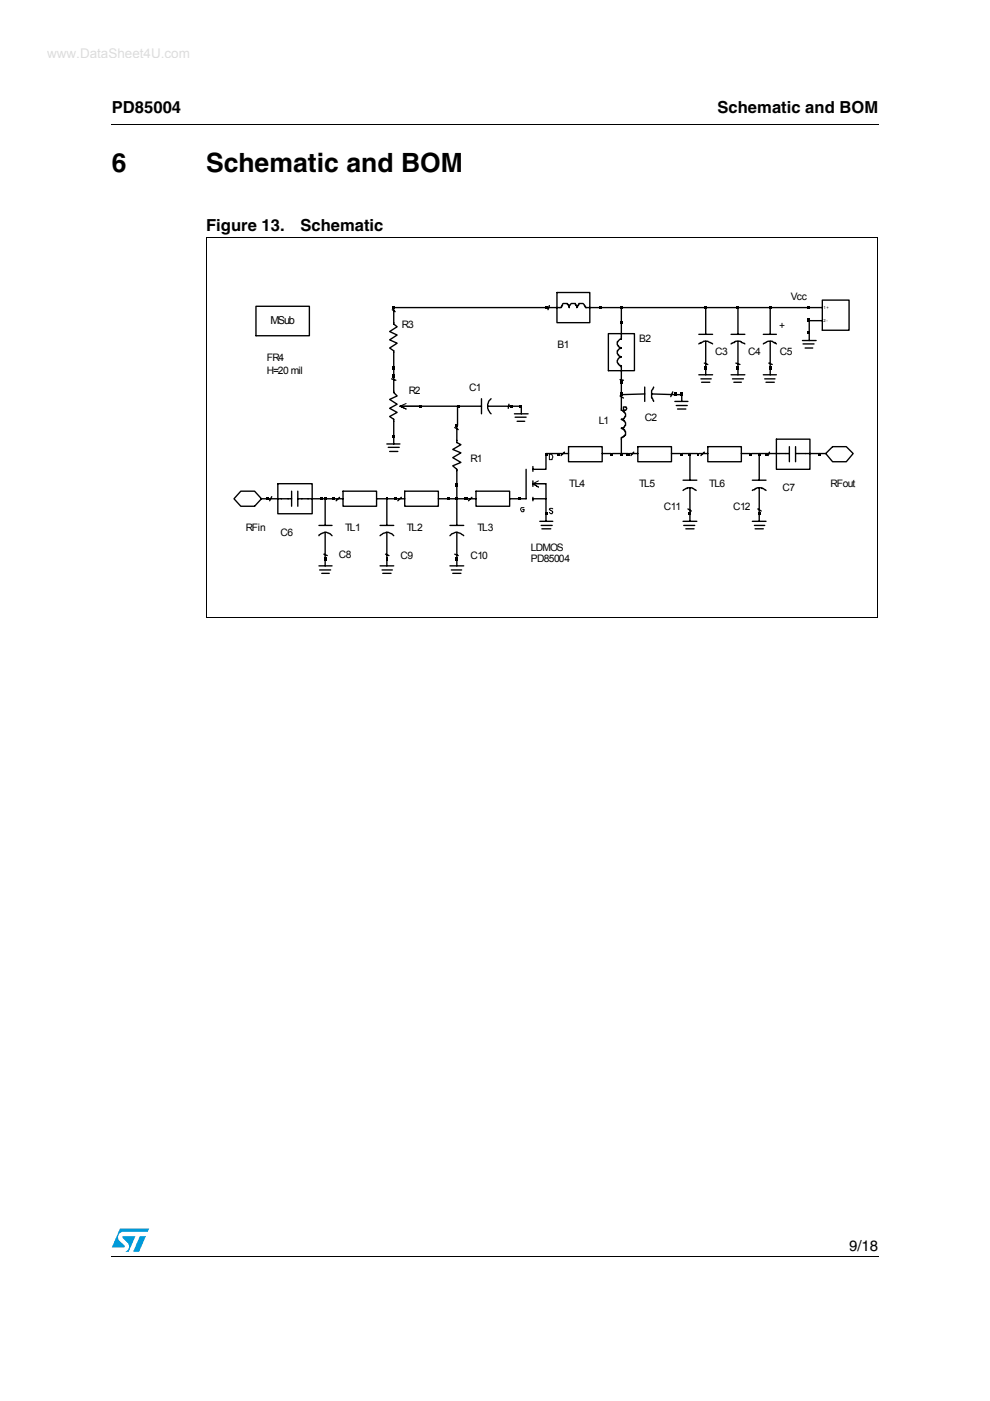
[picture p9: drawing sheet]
<svg xmlns="http://www.w3.org/2000/svg" width="210mm" height="297mm" viewBox="0 0 210 297" stroke-linecap="round" stroke-linejoin="round" font-family="sans-serif">
<g fill="#009ad9">
<path d="M29.7 262.1h1.2l-1.4 3.3h-1.3z"/>
<path d="M25.4 260.5h6.2l-.3 .7h-5.1a1.13 1.13 0 0 0-1.1 .7 1.13 1.13 0 0 0 .3 1.2l1 1v.3l-2.7 .1z"/>
<path d="M26 262.1h2.7l-1.4 3.3h-.7a1.18 1.18 0 0 0 .5-1.9l-1.1-1.1z"/>
</g>
<path d="M23.6 26.2l.1 .2zM23.6 266.3l.1 .1z" fill="#000"/>
<path d="M23.7 26.3h162.6M23.7 266.3h162.6" fill="none" stroke="#000" stroke-width=".21"/>
<g fill="#fff">
<path d="M47.1 58.3h135.7v64.7h-135.7z"/>
<path d="M47.1 58.3h135.5v64.6h-135.5z"/>
</g>
<g fill="none" stroke="#000" stroke-width=".29">
<path d="M54.3 64.9h11.3v6.3h-11.3zM83.2 65.7l.6 .4M116.5 64.8l-.3 .9M118.1 62h7v6.4h-7zM129 70.7h5.5v7.9h-5.5zM131.7 65.2h42.6M148.2 72.9l1-.6h.9l1 .6M148.2 70.9h2.9M148.2 79.5h2.9M149.3 77l.8 .3M149.6 65.2v5.7M149.6 72.3v7.2"/>
<path d="M155 72.9l1-.6h.9l1 .6M155 70.9h2.9M155 79.5h2.9M156 77l.9 .3M156.5 65.2v5.7M156.5 72.3v7.2M161.8 72.9l1.1-.6h.8l.9 .6M161.8 70.9h2.8M161.8 79.5h2.8M163 77l.7 .3M163.3 65.2v5.7M163.3 72.3v7.2"/>
<path d="M170.1 72.2h2.9M170.3 72.9h2.3M170.7 73.8h1.6M174.3 63.6h5.7v6.4h-5.7zM174.3 68h-2.7v4.2M82 94.1h2.8M82.3 94.8h2.3M82.6 95.7h1.7M83 80.3l.9 .3M83.5 94.1v-5.2l-.9-.6 1.6-.9-1.6-.8 1.6-.9-1.6-1 1.6-.8-.7-.7v-8.8l-.9-.6 1.6-1-1.6-.7 1.6-1.1-1.6-.7 1.6-1-.7-.6v-3.5h35.5l.4-.9h.9l.4 .6v.3v-.4l.4-.5h.9v.3l.3 .2v.4l.1-.4 .3-.2v-.3h.9l.3 .5h.1l.2 .4h7.5v6.7h-.2l-.6 .6 .1 .9 .5 .2v.2h.2h-.2l-.6 .6v.6l.6 .7h.2a.9 .9 0 0 0-.8 .7 .9 .9 0 0 0 .6 1v.2h.2v9.4l.5 .1 .4 .6v.6h-.1l-.2 .5-.1 .1h-.5l.5 .1 .4 .6v.6h-.1l-.2 .4-.1 .2h-.5l.5 .1v.2l.3 .1v.3h.1v.7l-.4 .5-.5 .1v3.4M84.8 86.1h12.2l-.1 7.7 .8 .5-1.7 1 1.7 .7-1.7 1 1.7 1-1.7 .8 .9 .7v6.2h-1.8M96.4 90.6l.8 .5"/>
<path d="M97 86.1h5.1M102.1 84.5v3.2M103.4 86.1h7.1v1.6M104.1 84.5l-.6 .8a2.05 2.05 0 0 0 0 1.7l.6 .7M107.9 85.7l-.1 .9M109.1 87.7h2.9M109.2 88.5h2.3M109.6 89.3h1.7M111.5 99.5v6.2h-1.4M113 98.9v1M119.7 95.9l-.7 .7M120.5 96.2h-4.7v3.3h-2.8"/>
<path d="M120.5 94.7h7.2v3.2h-7.2zM127.7 96.2h1.9M129.9 96.2h3.3M131.5 80.5l.7 .1M131.5 83.9l.7 .5M131.7 83.7h.1M132.2 86.3h.6l.1 .3-.3 .4-.4-.1zM133.5 96.2h1.7M134.4 95.9l-.6 .7M135.2 94.7h7.2v3.2h-7.2zM136.7 82.1v3M136.7 83.5l-5 .2"/>
<path d="M138.2 83.5l6.3 .2v1.4M138.6 82.1l-.4 .7v1.6h.1l.3 .7M142.4 96.2h1.9M142.6 83.1l-.4 1M143.1 85.1h2.8M143.4 86h2.3M143.7 86.7h1.7M144.5 96.2h3.4M146.3 96.2v5.6M148.2 96.2h1.9M148.6 80.3h2.2M148.8 81h1.7"/>
<path d="M149.3 95.9l-.7 .7M150.1 94.7h7.1v3.2h-7.1zM155.3 80.3h2.3M155.6 81h1.6M157.2 96.2h1.9M159.4 96.2h8M161 96.2v5.6M162.1 80.3h2.2M162.4 81h1.8M163.2 95.9l-.3 .7M164.6 93.1h7.1v6.4h-7.1zM167.4 94.7v3.2"/>
<path d="M168.7 96.2h6.4M168.7 94.7v3.2M176.5 94.7h2.9l1.5 1.5-1.5 1.7h-2.9l-1.4-1.7zM51.1 104.1h2.9l1.4 1.6-1.4 1.6h-2.9l-1.5-1.6zM55.4 105.7h6.4M57.6 105.3l-.4 .9M58.9 102.6h7.3v6.3h-7.3zM61.8 104.1v3.2M63.1 105.7h7.6M63.1 104.1v3.2M67.6 113.6a1.68 1.68 0 0 1 2.8 0M67.6 111.4h2.8"/>
<path d="M67.6 120h2.8M68.7 117.5l.7 .3M68.9 105.7v5.7M68.9 112.9v7.1M71 105.7h1.7M72 105.5l-.7 .7M72.7 104.1h7.1v3.2h-7.1zM79.8 105.7h2.1M80.6 113.6a1.81 1.81 0 0 1 2.9 0M80.6 111.4h2.9M80.6 120h2.9M81.7 117.5l.8 .3"/>
<path d="M82 112.9v7.1M83.8 105.7h-1.8v5.7M84.1 105.7h1.7M85.1 105.5l-.8 .7M85.8 104.1h7.1v3.2h-7.1zM92.9 105.7h1.9M95.4 113.6a1.64 1.64 0 0 1 2.5-.3l.4 .3M95.4 111.4h2.9M95.4 120h2.9M96.4 117.5l.8 .3M96.9 112.9v7.1M98.9 105.7h-2v5.7"/>
<path d="M99 105.7h1.9M100.1 105.5l-.8 .7M100.9 104.1h7.2v3.2h-7.2zM108.1 105.7h1.8M113 102.6h2.8v7.9M113 105.7h2.8M113 102v1.1M113 105.5v.7M114.4 110.5h2.8M114.7 111.4h2.4M114.9 112.1h1.9M144.8 104l.6-.4h.3v-.2h1l.9 .6"/>
<path d="M144.8 101.8h2.9M144.8 110.5h2.9M145 111.4h2.3M145.4 112.1h1.8M145.9 107.9l.7 .5M146.3 103.4v7.1M159.5 104l1-.6h1v.2h.3l.6 .4M159.5 101.8h2.9M159.5 110.5h2.9M160 111.4h2.1M160.1 112.1h1.7M160.7 107.9l.7 .5"/>
<path d="M161 103.4v7.1M67.8 120.8h2.3M68.2 121.6h1.6M81 120.8h2.2M81.2 121.6h1.7M95.7 120.8h2.2M96 121.6h1.7"/>
</g>
<path d="M43.8 50.3h142.4M43.8 50.2v80.7M186.1 50.3v80.7M86.1 85.6l-1.3 .5 1.3 .6-1.3-.6h4.4M116.5 96.3l.6 .1 .1 .3-.1 .8h-.6zM111.1 107.6h-.6l-.1 .3 .3 .6 .4-.1v-.3h-.3M114.2 102l-1.2 .6 1.2 .7-1.2-.7h2.8M117.2 107.9l-.1-.1-.6 .1 .1 .3 .6 .3-.1 .4h-.3l-.3-.3M43.7 130.9h142.4" fill="none" stroke="#000" stroke-width=".21"/>
<g fill="#000">
<path d="M83.2 77.6h.6v.7h-.6zM83.2 64.9h.6v.6h-.6zM115.6 64.9h.6v.6h-.6zM127 64.9h.5v.6h-.5zM131.5 64.9h.5v.6h-.5zM131.5 68.1h.5v.6h-.5zM149.3 64.9h.6v.6h-.6zM149.3 77.6h.6v.7h-.6zM156.2 64.9h.6v.6h-.6zM156.2 77.6h.6v.7h-.6zM163 64.9h.6v.6h-.6zM163 77.6h.6v.7h-.6z"/>
<path d="M171.3 70.3h.4v.6h-.4zM171.3 64.9h.4v.6h-.4zM171.3 67.5h.4v.8h-.4zM83.2 79.5h.6v.7h-.6zM83.2 92.2h.6v.6h-.6zM88.9 85.9h.6v.5h-.6zM96.6 89.9h.4v.6h-.4zM96.9 85.9h.5v.5h-.5zM108.2 85.9h.6v.5h-.6zM110.1 85.9h.6v.5h-.6zM115.6 96h.6v.6h-.6zM118.1 96h.6v.6h-.6z"/>
<path d="M129.4 96h.6v.6h-.6zM131.5 96h.5v.6h-.5zM131.5 83.2h.5v.7h-.5zM131.5 80.6h.5v.7h-.5zM132.8 96h.7v.6h-.7zM142.9 83.2h.5v.7h-.5zM144.3 83.2h.5v.7h-.5zM144.3 96h.5v.6h-.5zM145.9 96h.5v.6h-.5zM147.7 96h.5v.6h-.5zM158.9 96h.6v.6h-.6zM160.8 96h.5v.6h-.5z"/>
<path d="M162.1 96h.6v.6h-.6zM173.5 96h.6v.6h-.6zM56.6 105.5h.4v.5h-.4zM67.8 105.5h.6v.5h-.6zM68.8 105.5h.4v.5h-.4zM68.8 118.1h.4v.7h-.4zM70.4 105.5h.6v.5h-.6zM81.9 105.5h.4v.5h-.4zM81.9 118.1h.4v.7h-.4zM83.5 105.5h.6v.5h-.6zM94.8 105.5h.6v.5h-.6zM96.6 105.5h.4v.5h-.4z"/>
<path d="M96.6 118.1h.4v.7h-.4zM96.6 102.6h.4v.7h-.4zM98.4 105.5h.8v.5h-.8zM109.9 105.5h.6v.5h-.6zM115.6 108.6h.6v.6h-.6zM145.9 108.6h.5v.6h-.5zM160.8 108.6h.5v.6h-.5z"/>
</g>
<g font-size="5.6">
<text x="23.7" y="36.4">6</text>
<text x="43.7" y="36.4">Schematic and BOM</text>
</g>
<g font-size="3.5">
<text x="23.7" y="23.9">PD85004</text>
<text x="152.1" y="23.9">Schematic and BOM</text>
<text x="43.7" y="49.1">Figure 13.</text>
<text x="63.7" y="49.1">Schematic</text>
</g>
<text font-size="3.2" x="180" y="265.1">9/18</text>
<text font-size="2.3" x="57.3" y="68.6">MSub</text>
<g font-size="2.2">
<text x="167.7" y="63.6">Vcc</text>
<text x="85.2" y="69.5">R3</text>
<text x="165.2" y="69.8">+</text>
<text x="56.6" y="76.5">FR4</text>
<text x="118.2" y="73.7">B1</text>
<text x="135.5" y="72.6">B2</text>
<text x="151.7" y="75.2">C3</text>
<text x="158.6" y="75.2">C4</text>
<text x="165.3" y="75.2">C5</text>
<text x="56.6" y="79.2">H=20 mil</text>
<text x="86.7" y="83.5">R2</text>
<text x="99.5" y="82.9">C1</text>
<text x="136.7" y="89.3">C2</text>
<text x="127" y="90">L1</text>
<text x="99.8" y="98">R1</text>
<text x="120.7" y="103.2">TL4</text>
<text x="135.5" y="103.2">TL5</text>
<text x="150.3" y="103.2">TL6</text>
<text x="165.9" y="104.1">C7</text>
<text x="176.1" y="103.2">RFout</text>
<text x="52.1" y="112.6">RFin</text>
<text x="59.5" y="113.5">C6</text>
<text x="73.2" y="112.6">TL1</text>
<text x="86.3" y="112.6">TL2</text>
<text x="101.2" y="112.6">TL3</text>
<text x="140.8" y="108.2">C11</text>
<text x="155.4" y="108.2">C12</text>
<text x="71.9" y="118.3">C8</text>
<text x="84.9" y="118.6">C9</text>
<text x="99.8" y="118.6">C10</text>
<text x="112.6" y="119.2">PD85004</text>
<text x="112.6" y="116.7">LDMOS</text>
</g>
<g font-size=".9">
<text x="174.6" y="65.5">1 +</text>
<text x="174.6" y="68.2">2 -</text>
</g>
</svg>
